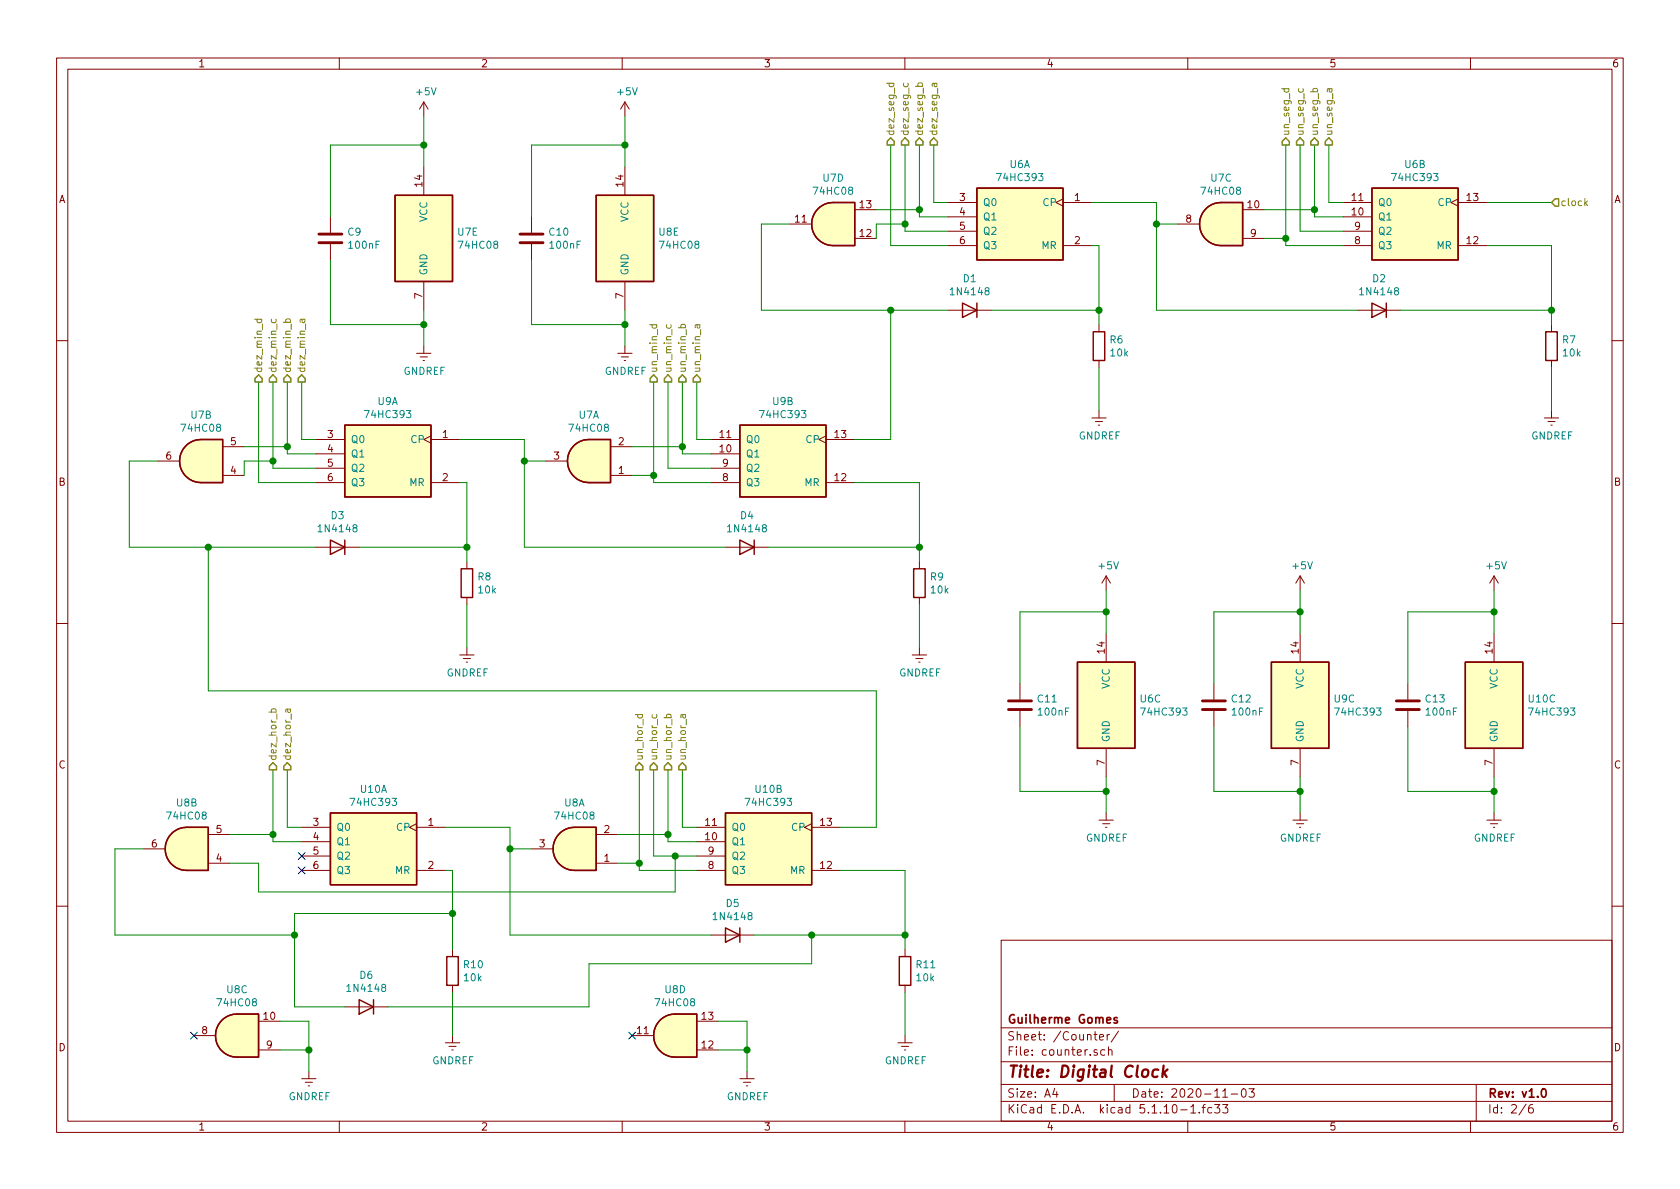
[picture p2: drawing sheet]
EESchema Schematic File Version 4
EELAYER 30 0
EELAYER END
$Descr A4 11693 8268
encoding utf-8
Sheet 2 6
Title "Digital Clock"
Date "2020-11-03"
Rev "v1.0"
Comp "Guilherme Gomes"
Comment1 ""
Comment2 ""
Comment3 ""
Comment4 ""
$EndDescr
$Comp
L 74xx:74LS393 U6
U 1 1
P 7100 1500
F 0 "U6" H 7100 1867 50  0000 C CNN
F 1 "74HC393" H 7100 1776 50  0000 C CNN
F 2 "Package_DIP:DIP-14_W7.62mm_Socket_LongPads" H 7100 1500 50  0001 C CNN
F 3 "74xx\\74LS393.pdf" H 7100 1500 50  0001 C CNN
	1    7100 1500
	-1   0    0    -1  
$EndComp
$Comp
L 74xx:74LS393 U6
U 2 1
P 9850 1500
F 0 "U6" H 9850 1867 50  0000 C CNN
F 1 "74HC393" H 9850 1776 50  0000 C CNN
F 2 "Package_DIP:DIP-14_W7.62mm_Socket_LongPads" H 9850 1500 50  0001 C CNN
F 3 "74xx\\74LS393.pdf" H 9850 1500 50  0001 C CNN
	2    9850 1500
	-1   0    0    -1  
$EndComp
$Comp
L Diode:1N4148 D2
U 1 1
P 9600 2150
F 0 "D2" H 9600 1933 50  0000 C CNN
F 1 "1N4148" H 9600 2024 50  0000 C CNN
F 2 "Diode_THT:D_DO-35_SOD27_P7.62mm_Horizontal" H 9600 1975 50  0001 C CNN
F 3 "https://assets.nexperia.com/documents/data-sheet/1N4148_1N4448.pdf" H 9600 2150 50  0001 C CNN
	1    9600 2150
	-1   0    0    1   
$EndComp
$Comp
L Device:R R7
U 1 1
P 10800 2400
F 0 "R7" H 10870 2446 50  0000 L CNN
F 1 "10k" H 10870 2355 50  0000 L CNN
F 2 "Resistor_THT:R_Axial_DIN0204_L3.6mm_D1.6mm_P7.62mm_Horizontal" V 10730 2400 50  0001 C CNN
F 3 "~" H 10800 2400 50  0001 C CNN
	1    10800 2400
	1    0    0    -1  
$EndComp
Wire Wire Line
	10800 1700 10800 2150
$Comp
L 74xx:74LS08 U7
U 1 1
P 4100 3200
F 0 "U7" H 4100 2883 50  0000 C CNN
F 1 "74HC08" H 4100 2974 50  0000 C CNN
F 2 "Package_DIP:DIP-14_W7.62mm_Socket_LongPads" H 4100 3200 50  0001 C CNN
F 3 "http://www.ti.com/lit/gpn/sn74LS08" H 4100 3200 50  0001 C CNN
	1    4100 3200
	-1   0    0    1   
$EndComp
Wire Wire Line
	9350 1500 9150 1500
Wire Wire Line
	8050 2150 9450 2150
Wire Wire Line
	8050 1400 7600 1400
Text HLabel 9150 1000 1    50   Output ~ 0
un_seg_b
Text HLabel 9050 1000 1    50   Output ~ 0
un_seg_c
Text HLabel 8950 1000 1    50   Output ~ 0
un_seg_d
Wire Wire Line
	9350 1400 9250 1400
Wire Wire Line
	9250 1400 9250 1000
Wire Wire Line
	9150 1000 9150 1450
Wire Wire Line
	9050 1600 9350 1600
Wire Wire Line
	9050 1600 9050 1000
Wire Wire Line
	8950 1000 8950 1650
Wire Wire Line
	8950 1700 9350 1700
$Comp
L 74xx:74LS08 U7
U 2 1
P 1400 3200
F 0 "U7" H 1400 2883 50  0000 C CNN
F 1 "74HC08" H 1400 2974 50  0000 C CNN
F 2 "Package_DIP:DIP-14_W7.62mm_Socket_LongPads" H 1400 3200 50  0001 C CNN
F 3 "http://www.ti.com/lit/gpn/sn74LS08" H 1400 3200 50  0001 C CNN
	2    1400 3200
	-1   0    0    1   
$EndComp
Wire Wire Line
	6600 1500 6400 1500
Text HLabel 6500 1000 1    50   Output ~ 0
dez_seg_a
Text HLabel 6400 1000 1    50   Output ~ 0
dez_seg_b
Text HLabel 6300 1000 1    50   Output ~ 0
dez_seg_c
Text HLabel 6200 1000 1    50   Output ~ 0
dez_seg_d
Wire Wire Line
	6500 1000 6500 1400
Wire Wire Line
	6500 1400 6600 1400
Wire Wire Line
	6400 1500 6400 1450
Wire Wire Line
	6300 1000 6300 1550
Wire Wire Line
	6200 1000 6200 1700
Wire Wire Line
	6200 1700 6600 1700
Wire Wire Line
	8800 1650 8950 1650
Connection ~ 8950 1650
Wire Wire Line
	8950 1650 8950 1700
Wire Wire Line
	8800 1450 9150 1450
Connection ~ 9150 1450
Wire Wire Line
	9150 1450 9150 1500
Wire Wire Line
	8050 1400 8050 1550
Wire Wire Line
	8050 1550 8200 1550
Connection ~ 8050 1550
Wire Wire Line
	8050 1550 8050 2150
Wire Wire Line
	6100 1450 6400 1450
Connection ~ 6400 1450
Wire Wire Line
	6400 1450 6400 1000
Wire Wire Line
	6300 1600 6600 1600
Wire Wire Line
	6100 1550 6100 1650
Wire Wire Line
	6100 1550 6300 1550
Connection ~ 6300 1550
Wire Wire Line
	6300 1550 6300 1600
$Comp
L power:GNDREF #PWR028
U 1 1
P 10800 2850
F 0 "#PWR028" H 10800 2600 50  0001 C CNN
F 1 "GNDREF" H 10805 2677 50  0000 C CNN
F 2 "" H 10800 2850 50  0001 C CNN
F 3 "" H 10800 2850 50  0001 C CNN
	1    10800 2850
	1    0    0    -1  
$EndComp
Wire Wire Line
	10800 2850 10800 2550
$Comp
L Device:R R6
U 1 1
P 7650 2400
F 0 "R6" H 7720 2446 50  0000 L CNN
F 1 "10k" H 7720 2355 50  0000 L CNN
F 2 "Resistor_THT:R_Axial_DIN0204_L3.6mm_D1.6mm_P7.62mm_Horizontal" V 7580 2400 50  0001 C CNN
F 3 "~" H 7650 2400 50  0001 C CNN
	1    7650 2400
	1    0    0    -1  
$EndComp
Wire Wire Line
	7600 1700 7650 1700
Wire Wire Line
	7650 1700 7650 2150
$Comp
L power:GNDREF #PWR027
U 1 1
P 7650 2850
F 0 "#PWR027" H 7650 2600 50  0001 C CNN
F 1 "GNDREF" H 7655 2677 50  0000 C CNN
F 2 "" H 7650 2850 50  0001 C CNN
F 3 "" H 7650 2850 50  0001 C CNN
	1    7650 2850
	1    0    0    -1  
$EndComp
Wire Wire Line
	7650 2850 7650 2550
Wire Wire Line
	5300 2150 5300 1550
Wire Wire Line
	5300 1550 5500 1550
Wire Wire Line
	5300 2150 6200 2150
$Comp
L Diode:1N4148 D1
U 1 1
P 6750 2150
F 0 "D1" H 6750 1933 50  0000 C CNN
F 1 "1N4148" H 6750 2024 50  0000 C CNN
F 2 "Diode_THT:D_DO-35_SOD27_P7.62mm_Horizontal" H 6750 1975 50  0001 C CNN
F 3 "https://assets.nexperia.com/documents/data-sheet/1N4148_1N4448.pdf" H 6750 2150 50  0001 C CNN
	1    6750 2150
	-1   0    0    1   
$EndComp
Wire Wire Line
	6900 2150 7650 2150
Connection ~ 7650 2150
Wire Wire Line
	7650 2150 7650 2250
Wire Wire Line
	10350 1700 10800 1700
Wire Wire Line
	9750 2150 10800 2150
Connection ~ 10800 2150
Wire Wire Line
	10800 2150 10800 2250
$Comp
L 74xx:74LS393 U9
U 1 1
P 2700 3150
F 0 "U9" H 2700 3517 50  0000 C CNN
F 1 "74HC393" H 2700 3426 50  0000 C CNN
F 2 "Package_DIP:DIP-14_W7.62mm_Socket_LongPads" H 2700 3150 50  0001 C CNN
F 3 "74xx\\74LS393.pdf" H 2700 3150 50  0001 C CNN
	1    2700 3150
	-1   0    0    -1  
$EndComp
$Comp
L 74xx:74LS393 U9
U 2 1
P 5450 3150
F 0 "U9" H 5450 3517 50  0000 C CNN
F 1 "74HC393" H 5450 3426 50  0000 C CNN
F 2 "Package_DIP:DIP-14_W7.62mm_Socket_LongPads" H 5450 3150 50  0001 C CNN
F 3 "74xx\\74LS393.pdf" H 5450 3150 50  0001 C CNN
	2    5450 3150
	-1   0    0    -1  
$EndComp
$Comp
L Diode:1N4148 D4
U 1 1
P 5200 3800
F 0 "D4" H 5200 3583 50  0000 C CNN
F 1 "1N4148" H 5200 3674 50  0000 C CNN
F 2 "Diode_THT:D_DO-35_SOD27_P7.62mm_Horizontal" H 5200 3625 50  0001 C CNN
F 3 "https://assets.nexperia.com/documents/data-sheet/1N4148_1N4448.pdf" H 5200 3800 50  0001 C CNN
	1    5200 3800
	-1   0    0    1   
$EndComp
$Comp
L Device:R R9
U 1 1
P 6400 4050
F 0 "R9" H 6470 4096 50  0000 L CNN
F 1 "10k" H 6470 4005 50  0000 L CNN
F 2 "Resistor_THT:R_Axial_DIN0204_L3.6mm_D1.6mm_P7.62mm_Horizontal" V 6330 4050 50  0001 C CNN
F 3 "~" H 6400 4050 50  0001 C CNN
	1    6400 4050
	1    0    0    -1  
$EndComp
Wire Wire Line
	6400 3350 6400 3800
Wire Wire Line
	4950 3150 4750 3150
Wire Wire Line
	3650 3800 5050 3800
Wire Wire Line
	3650 3050 3200 3050
Text HLabel 4850 2650 1    50   Output ~ 0
un_min_a
Text HLabel 4750 2650 1    50   Output ~ 0
un_min_b
Text HLabel 4650 2650 1    50   Output ~ 0
un_min_c
Text HLabel 4550 2650 1    50   Output ~ 0
un_min_d
Wire Wire Line
	4950 3050 4850 3050
Wire Wire Line
	4850 3050 4850 2650
Wire Wire Line
	4750 2650 4750 3100
Wire Wire Line
	4650 3250 4950 3250
Wire Wire Line
	4650 3250 4650 2650
Wire Wire Line
	4550 2650 4550 3300
Wire Wire Line
	4550 3350 4950 3350
Wire Wire Line
	2200 3150 2000 3150
Text HLabel 2100 2650 1    50   Output ~ 0
dez_min_a
Text HLabel 2000 2650 1    50   Output ~ 0
dez_min_b
Text HLabel 1900 2650 1    50   Output ~ 0
dez_min_c
Text HLabel 1800 2650 1    50   Output ~ 0
dez_min_d
Wire Wire Line
	2100 2650 2100 3050
Wire Wire Line
	2100 3050 2200 3050
Wire Wire Line
	2000 3150 2000 3100
Wire Wire Line
	1900 2650 1900 3200
Wire Wire Line
	1800 2650 1800 3350
Wire Wire Line
	1800 3350 2200 3350
Wire Wire Line
	4400 3300 4550 3300
Connection ~ 4550 3300
Wire Wire Line
	4550 3300 4550 3350
Wire Wire Line
	4400 3100 4750 3100
Connection ~ 4750 3100
Wire Wire Line
	4750 3100 4750 3150
Wire Wire Line
	3650 3050 3650 3200
Wire Wire Line
	3650 3200 3800 3200
Connection ~ 3650 3200
Wire Wire Line
	3650 3200 3650 3800
Wire Wire Line
	1700 3100 2000 3100
Connection ~ 2000 3100
Wire Wire Line
	2000 3100 2000 2650
Wire Wire Line
	1900 3250 2200 3250
Wire Wire Line
	1700 3200 1700 3300
Wire Wire Line
	1700 3200 1900 3200
Connection ~ 1900 3200
Wire Wire Line
	1900 3200 1900 3250
$Comp
L power:GNDREF #PWR033
U 1 1
P 6400 4500
F 0 "#PWR033" H 6400 4250 50  0001 C CNN
F 1 "GNDREF" H 6405 4327 50  0000 C CNN
F 2 "" H 6400 4500 50  0001 C CNN
F 3 "" H 6400 4500 50  0001 C CNN
	1    6400 4500
	1    0    0    -1  
$EndComp
Wire Wire Line
	6400 4500 6400 4200
$Comp
L Device:R R8
U 1 1
P 3250 4050
F 0 "R8" H 3320 4096 50  0000 L CNN
F 1 "10k" H 3320 4005 50  0000 L CNN
F 2 "Resistor_THT:R_Axial_DIN0204_L3.6mm_D1.6mm_P7.62mm_Horizontal" V 3180 4050 50  0001 C CNN
F 3 "~" H 3250 4050 50  0001 C CNN
	1    3250 4050
	1    0    0    -1  
$EndComp
Wire Wire Line
	3200 3350 3250 3350
Wire Wire Line
	3250 3350 3250 3800
$Comp
L power:GNDREF #PWR032
U 1 1
P 3250 4500
F 0 "#PWR032" H 3250 4250 50  0001 C CNN
F 1 "GNDREF" H 3255 4327 50  0000 C CNN
F 2 "" H 3250 4500 50  0001 C CNN
F 3 "" H 3250 4500 50  0001 C CNN
	1    3250 4500
	1    0    0    -1  
$EndComp
Wire Wire Line
	3250 4500 3250 4200
Wire Wire Line
	900  3800 900  3200
Wire Wire Line
	900  3200 1100 3200
Wire Wire Line
	900  3800 1450 3800
$Comp
L Diode:1N4148 D3
U 1 1
P 2350 3800
F 0 "D3" H 2350 3583 50  0000 C CNN
F 1 "1N4148" H 2350 3674 50  0000 C CNN
F 2 "Diode_THT:D_DO-35_SOD27_P7.62mm_Horizontal" H 2350 3625 50  0001 C CNN
F 3 "https://assets.nexperia.com/documents/data-sheet/1N4148_1N4448.pdf" H 2350 3800 50  0001 C CNN
	1    2350 3800
	-1   0    0    1   
$EndComp
Wire Wire Line
	2500 3800 3250 3800
Connection ~ 3250 3800
Wire Wire Line
	3250 3800 3250 3900
Wire Wire Line
	5950 3350 6400 3350
Wire Wire Line
	5350 3800 6400 3800
Connection ~ 6400 3800
Wire Wire Line
	6400 3800 6400 3900
$Comp
L 74xx:74LS393 U10
U 1 1
P 2600 5850
F 0 "U10" H 2600 6217 50  0000 C CNN
F 1 "74HC393" H 2600 6126 50  0000 C CNN
F 2 "Package_DIP:DIP-14_W7.62mm_Socket_LongPads" H 2600 5850 50  0001 C CNN
F 3 "74xx\\74LS393.pdf" H 2600 5850 50  0001 C CNN
	1    2600 5850
	-1   0    0    -1  
$EndComp
$Comp
L 74xx:74LS393 U10
U 2 1
P 5350 5850
F 0 "U10" H 5350 6217 50  0000 C CNN
F 1 "74HC393" H 5350 6126 50  0000 C CNN
F 2 "Package_DIP:DIP-14_W7.62mm_Socket_LongPads" H 5350 5850 50  0001 C CNN
F 3 "74xx\\74LS393.pdf" H 5350 5850 50  0001 C CNN
	2    5350 5850
	-1   0    0    -1  
$EndComp
$Comp
L Diode:1N4148 D5
U 1 1
P 5100 6500
F 0 "D5" H 5100 6283 50  0000 C CNN
F 1 "1N4148" H 5100 6374 50  0000 C CNN
F 2 "Diode_THT:D_DO-35_SOD27_P7.62mm_Horizontal" H 5100 6325 50  0001 C CNN
F 3 "https://assets.nexperia.com/documents/data-sheet/1N4148_1N4448.pdf" H 5100 6500 50  0001 C CNN
	1    5100 6500
	-1   0    0    1   
$EndComp
$Comp
L Device:R R11
U 1 1
P 6300 6750
F 0 "R11" H 6370 6796 50  0000 L CNN
F 1 "10k" H 6370 6705 50  0000 L CNN
F 2 "Resistor_THT:R_Axial_DIN0204_L3.6mm_D1.6mm_P7.62mm_Horizontal" V 6230 6750 50  0001 C CNN
F 3 "~" H 6300 6750 50  0001 C CNN
	1    6300 6750
	1    0    0    -1  
$EndComp
Wire Wire Line
	6300 6050 6300 6500
$Comp
L 74xx:74LS08 U8
U 1 1
P 4000 5900
F 0 "U8" H 4000 5583 50  0000 C CNN
F 1 "74HC08" H 4000 5674 50  0000 C CNN
F 2 "Package_DIP:DIP-14_W7.62mm_Socket_LongPads" H 4000 5900 50  0001 C CNN
F 3 "http://www.ti.com/lit/gpn/sn74LS08" H 4000 5900 50  0001 C CNN
	1    4000 5900
	-1   0    0    1   
$EndComp
Wire Wire Line
	4850 5850 4650 5850
Wire Wire Line
	3550 6500 4950 6500
Wire Wire Line
	3550 5750 3100 5750
Text HLabel 4750 5350 1    50   Output ~ 0
un_hor_a
Text HLabel 4650 5350 1    50   Output ~ 0
un_hor_b
Text HLabel 4550 5350 1    50   Output ~ 0
un_hor_c
Wire Wire Line
	4850 5750 4750 5750
Wire Wire Line
	4750 5750 4750 5350
Wire Wire Line
	4650 5350 4650 5800
Wire Wire Line
	4550 5950 4700 5950
Wire Wire Line
	4550 5950 4550 5350
Wire Wire Line
	4450 5350 4450 6000
Wire Wire Line
	4450 6050 4850 6050
$Comp
L 74xx:74LS08 U8
U 2 1
P 1300 5900
F 0 "U8" H 1300 5583 50  0000 C CNN
F 1 "74HC08" H 1300 5674 50  0000 C CNN
F 2 "Package_DIP:DIP-14_W7.62mm_Socket_LongPads" H 1300 5900 50  0001 C CNN
F 3 "http://www.ti.com/lit/gpn/sn74LS08" H 1300 5900 50  0001 C CNN
	2    1300 5900
	-1   0    0    1   
$EndComp
Wire Wire Line
	2100 5850 1900 5850
Text HLabel 2000 5350 1    50   Output ~ 0
dez_hor_a
Text HLabel 1900 5350 1    50   Output ~ 0
dez_hor_b
Wire Wire Line
	2000 5350 2000 5750
Wire Wire Line
	2000 5750 2100 5750
Wire Wire Line
	1900 5850 1900 5800
Wire Wire Line
	4300 6000 4450 6000
Connection ~ 4450 6000
Wire Wire Line
	4450 6000 4450 6050
Wire Wire Line
	4300 5800 4650 5800
Connection ~ 4650 5800
Wire Wire Line
	4650 5800 4650 5850
Wire Wire Line
	3550 5750 3550 5900
Wire Wire Line
	3550 5900 3700 5900
Connection ~ 3550 5900
Wire Wire Line
	3550 5900 3550 6500
Wire Wire Line
	1600 5800 1900 5800
Connection ~ 1900 5800
Wire Wire Line
	1900 5800 1900 5350
$Comp
L power:GNDREF #PWR038
U 1 1
P 6300 7200
F 0 "#PWR038" H 6300 6950 50  0001 C CNN
F 1 "GNDREF" H 6305 7027 50  0000 C CNN
F 2 "" H 6300 7200 50  0001 C CNN
F 3 "" H 6300 7200 50  0001 C CNN
	1    6300 7200
	1    0    0    -1  
$EndComp
Wire Wire Line
	6300 7200 6300 6900
$Comp
L Device:R R10
U 1 1
P 3150 6750
F 0 "R10" H 3220 6796 50  0000 L CNN
F 1 "10k" H 3220 6705 50  0000 L CNN
F 2 "Resistor_THT:R_Axial_DIN0204_L3.6mm_D1.6mm_P7.62mm_Horizontal" V 3080 6750 50  0001 C CNN
F 3 "~" H 3150 6750 50  0001 C CNN
	1    3150 6750
	1    0    0    -1  
$EndComp
Wire Wire Line
	3100 6050 3150 6050
$Comp
L power:GNDREF #PWR037
U 1 1
P 3150 7200
F 0 "#PWR037" H 3150 6950 50  0001 C CNN
F 1 "GNDREF" H 3155 7027 50  0000 C CNN
F 2 "" H 3150 7200 50  0001 C CNN
F 3 "" H 3150 7200 50  0001 C CNN
	1    3150 7200
	1    0    0    -1  
$EndComp
Wire Wire Line
	3150 7200 3150 6900
Wire Wire Line
	800  6500 800  5900
Wire Wire Line
	800  5900 1000 5900
$Comp
L Diode:1N4148 D6
U 1 1
P 2550 7000
F 0 "D6" H 2550 6783 50  0000 C CNN
F 1 "1N4148" H 2550 6874 50  0000 C CNN
F 2 "Diode_THT:D_DO-35_SOD27_P7.62mm_Horizontal" H 2550 6825 50  0001 C CNN
F 3 "https://assets.nexperia.com/documents/data-sheet/1N4148_1N4448.pdf" H 2550 7000 50  0001 C CNN
	1    2550 7000
	-1   0    0    1   
$EndComp
Wire Wire Line
	5850 6050 6300 6050
Wire Wire Line
	5250 6500 5650 6500
Connection ~ 6300 6500
Wire Wire Line
	6300 6500 6300 6600
Wire Wire Line
	6200 3050 6200 2150
Wire Wire Line
	5950 3050 6200 3050
Connection ~ 6200 2150
Wire Wire Line
	6200 2150 6600 2150
Wire Wire Line
	6100 5750 5850 5750
Wire Wire Line
	6100 5750 6100 4800
Wire Wire Line
	6100 4800 1450 4800
Wire Wire Line
	1450 4800 1450 3800
Connection ~ 1450 3800
Wire Wire Line
	1450 3800 2200 3800
Text HLabel 4450 5350 1    50   Output ~ 0
un_hor_d
Wire Wire Line
	4700 5950 4700 6200
Wire Wire Line
	4700 6200 1800 6200
Wire Wire Line
	1800 6200 1800 6000
Wire Wire Line
	1800 6000 1600 6000
Connection ~ 4700 5950
Wire Wire Line
	4700 5950 4850 5950
Wire Wire Line
	5650 6700 5650 6500
Connection ~ 5650 6500
Wire Wire Line
	5650 6500 6300 6500
Text HLabel 10800 1400 2    50   Input ~ 0
clock
Wire Wire Line
	10800 1400 10350 1400
Text HLabel 9250 1000 1    50   Output ~ 0
un_seg_a
$Comp
L 74xx:74LS08 U7
U 3 1
P 8500 1550
F 0 "U7" H 8500 1233 50  0000 C CNN
F 1 "74HC08" H 8500 1324 50  0000 C CNN
F 2 "Package_DIP:DIP-14_W7.62mm_Socket_LongPads" H 8500 1550 50  0001 C CNN
F 3 "http://www.ti.com/lit/gpn/sn74LS08" H 8500 1550 50  0001 C CNN
	3    8500 1550
	-1   0    0    1   
$EndComp
$Comp
L 74xx:74LS08 U7
U 4 1
P 5800 1550
F 0 "U7" H 5800 1233 50  0000 C CNN
F 1 "74HC08" H 5800 1324 50  0000 C CNN
F 2 "Package_DIP:DIP-14_W7.62mm_Socket_LongPads" H 5800 1550 50  0001 C CNN
F 3 "http://www.ti.com/lit/gpn/sn74LS08" H 5800 1550 50  0001 C CNN
	4    5800 1550
	-1   0    0    1   
$EndComp
$Comp
L 74xx:74LS08 U8
U 5 1
P 4350 1650
F 0 "U8" H 4580 1696 50  0000 L CNN
F 1 "74HC08" H 4580 1605 50  0000 L CNN
F 2 "Package_DIP:DIP-14_W7.62mm_Socket_LongPads" H 4350 1650 50  0001 C CNN
F 3 "http://www.ti.com/lit/gpn/sn74LS08" H 4350 1650 50  0001 C CNN
	5    4350 1650
	1    0    0    -1  
$EndComp
$Comp
L power:+5V #PWR024
U 1 1
P 4350 800
F 0 "#PWR024" H 4350 650 50  0001 C CNN
F 1 "+5V" H 4365 973 50  0000 C CNN
F 2 "" H 4350 800 50  0001 C CNN
F 3 "" H 4350 800 50  0001 C CNN
	1    4350 800 
	1    0    0    -1  
$EndComp
$Comp
L power:GNDREF #PWR026
U 1 1
P 4350 2400
F 0 "#PWR026" H 4350 2150 50  0001 C CNN
F 1 "GNDREF" H 4355 2227 50  0000 C CNN
F 2 "" H 4350 2400 50  0001 C CNN
F 3 "" H 4350 2400 50  0001 C CNN
	1    4350 2400
	1    0    0    -1  
$EndComp
Wire Wire Line
	4350 2400 4350 2250
$Comp
L Device:C C10
U 1 1
P 3700 1650
F 0 "C10" H 3815 1696 50  0000 L CNN
F 1 "100nF" H 3815 1605 50  0000 L CNN
F 2 "Capacitor_THT:C_Disc_D9.0mm_W5.0mm_P7.50mm" H 3738 1500 50  0001 C CNN
F 3 "~" H 3700 1650 50  0001 C CNN
	1    3700 1650
	1    0    0    -1  
$EndComp
Wire Wire Line
	3700 1500 3700 1000
Wire Wire Line
	3700 1000 4350 1000
Wire Wire Line
	4350 800  4350 1000
Connection ~ 4350 1000
Wire Wire Line
	4350 1000 4350 1150
Wire Wire Line
	4350 2250 3700 2250
Wire Wire Line
	3700 2250 3700 1800
Connection ~ 4350 2250
Wire Wire Line
	4350 2250 4350 2150
$Comp
L 74xx:74LS393 U10
U 3 1
P 10400 4900
F 0 "U10" H 10630 4946 50  0000 L CNN
F 1 "74HC393" H 10630 4855 50  0000 L CNN
F 2 "Package_DIP:DIP-14_W7.62mm_Socket_LongPads" H 10400 4900 50  0001 C CNN
F 3 "74xx\\74LS393.pdf" H 10400 4900 50  0001 C CNN
	3    10400 4900
	1    0    0    -1  
$EndComp
$Comp
L 74xx:74LS08 U7
U 5 1
P 2950 1650
F 0 "U7" H 3180 1696 50  0000 L CNN
F 1 "74HC08" H 3180 1605 50  0000 L CNN
F 2 "Package_DIP:DIP-14_W7.62mm_Socket_LongPads" H 2950 1650 50  0001 C CNN
F 3 "http://www.ti.com/lit/gpn/sn74LS08" H 2950 1650 50  0001 C CNN
	5    2950 1650
	1    0    0    -1  
$EndComp
$Comp
L power:+5V #PWR023
U 1 1
P 2950 800
F 0 "#PWR023" H 2950 650 50  0001 C CNN
F 1 "+5V" H 2965 973 50  0000 C CNN
F 2 "" H 2950 800 50  0001 C CNN
F 3 "" H 2950 800 50  0001 C CNN
	1    2950 800 
	1    0    0    -1  
$EndComp
$Comp
L power:GNDREF #PWR025
U 1 1
P 2950 2400
F 0 "#PWR025" H 2950 2150 50  0001 C CNN
F 1 "GNDREF" H 2955 2227 50  0000 C CNN
F 2 "" H 2950 2400 50  0001 C CNN
F 3 "" H 2950 2400 50  0001 C CNN
	1    2950 2400
	1    0    0    -1  
$EndComp
Wire Wire Line
	2950 2400 2950 2250
$Comp
L Device:C C9
U 1 1
P 2300 1650
F 0 "C9" H 2415 1696 50  0000 L CNN
F 1 "100nF" H 2415 1605 50  0000 L CNN
F 2 "Capacitor_THT:C_Disc_D9.0mm_W5.0mm_P7.50mm" H 2338 1500 50  0001 C CNN
F 3 "~" H 2300 1650 50  0001 C CNN
	1    2300 1650
	1    0    0    -1  
$EndComp
Wire Wire Line
	2300 1500 2300 1000
Wire Wire Line
	2300 1000 2950 1000
Wire Wire Line
	2950 800  2950 1000
Connection ~ 2950 1000
Wire Wire Line
	2950 1000 2950 1150
Wire Wire Line
	2950 2250 2300 2250
Wire Wire Line
	2300 2250 2300 1800
Connection ~ 2950 2250
Wire Wire Line
	2950 2250 2950 2150
$Comp
L power:GNDREF #PWR036
U 1 1
P 10400 5650
F 0 "#PWR036" H 10400 5400 50  0001 C CNN
F 1 "GNDREF" H 10405 5477 50  0000 C CNN
F 2 "" H 10400 5650 50  0001 C CNN
F 3 "" H 10400 5650 50  0001 C CNN
	1    10400 5650
	1    0    0    -1  
$EndComp
Wire Wire Line
	10400 5650 10400 5500
$Comp
L power:+5V #PWR031
U 1 1
P 10400 4100
F 0 "#PWR031" H 10400 3950 50  0001 C CNN
F 1 "+5V" H 10415 4273 50  0000 C CNN
F 2 "" H 10400 4100 50  0001 C CNN
F 3 "" H 10400 4100 50  0001 C CNN
	1    10400 4100
	1    0    0    -1  
$EndComp
Wire Wire Line
	10400 4100 10400 4250
$Comp
L Device:C C13
U 1 1
P 9800 4900
F 0 "C13" H 9915 4946 50  0000 L CNN
F 1 "100nF" H 9915 4855 50  0000 L CNN
F 2 "Capacitor_THT:C_Disc_D9.0mm_W5.0mm_P7.50mm" H 9838 4750 50  0001 C CNN
F 3 "~" H 9800 4900 50  0001 C CNN
	1    9800 4900
	1    0    0    -1  
$EndComp
Wire Wire Line
	9800 4750 9800 4250
Wire Wire Line
	9800 4250 10400 4250
Connection ~ 10400 4250
Wire Wire Line
	10400 4250 10400 4400
Wire Wire Line
	10400 5500 9800 5500
Wire Wire Line
	9800 5500 9800 5050
Connection ~ 10400 5500
Wire Wire Line
	10400 5500 10400 5400
$Comp
L 74xx:74LS393 U9
U 3 1
P 9050 4900
F 0 "U9" H 9280 4946 50  0000 L CNN
F 1 "74HC393" H 9280 4855 50  0000 L CNN
F 2 "Package_DIP:DIP-14_W7.62mm_Socket_LongPads" H 9050 4900 50  0001 C CNN
F 3 "74xx\\74LS393.pdf" H 9050 4900 50  0001 C CNN
	3    9050 4900
	1    0    0    -1  
$EndComp
$Comp
L power:GNDREF #PWR035
U 1 1
P 9050 5650
F 0 "#PWR035" H 9050 5400 50  0001 C CNN
F 1 "GNDREF" H 9055 5477 50  0000 C CNN
F 2 "" H 9050 5650 50  0001 C CNN
F 3 "" H 9050 5650 50  0001 C CNN
	1    9050 5650
	1    0    0    -1  
$EndComp
Wire Wire Line
	9050 5650 9050 5500
$Comp
L power:+5V #PWR030
U 1 1
P 9050 4100
F 0 "#PWR030" H 9050 3950 50  0001 C CNN
F 1 "+5V" H 9065 4273 50  0000 C CNN
F 2 "" H 9050 4100 50  0001 C CNN
F 3 "" H 9050 4100 50  0001 C CNN
	1    9050 4100
	1    0    0    -1  
$EndComp
Wire Wire Line
	9050 4100 9050 4250
$Comp
L Device:C C12
U 1 1
P 8450 4900
F 0 "C12" H 8565 4946 50  0000 L CNN
F 1 "100nF" H 8565 4855 50  0000 L CNN
F 2 "Capacitor_THT:C_Disc_D9.0mm_W5.0mm_P7.50mm" H 8488 4750 50  0001 C CNN
F 3 "~" H 8450 4900 50  0001 C CNN
	1    8450 4900
	1    0    0    -1  
$EndComp
Wire Wire Line
	8450 4750 8450 4250
Wire Wire Line
	8450 4250 9050 4250
Connection ~ 9050 4250
Wire Wire Line
	9050 4250 9050 4400
Wire Wire Line
	9050 5500 8450 5500
Wire Wire Line
	8450 5500 8450 5050
Connection ~ 9050 5500
Wire Wire Line
	9050 5500 9050 5400
$Comp
L 74xx:74LS393 U6
U 3 1
P 7700 4900
F 0 "U6" H 7930 4946 50  0000 L CNN
F 1 "74HC393" H 7930 4855 50  0000 L CNN
F 2 "Package_DIP:DIP-14_W7.62mm_Socket_LongPads" H 7700 4900 50  0001 C CNN
F 3 "74xx\\74LS393.pdf" H 7700 4900 50  0001 C CNN
	3    7700 4900
	1    0    0    -1  
$EndComp
$Comp
L power:GNDREF #PWR034
U 1 1
P 7700 5650
F 0 "#PWR034" H 7700 5400 50  0001 C CNN
F 1 "GNDREF" H 7705 5477 50  0000 C CNN
F 2 "" H 7700 5650 50  0001 C CNN
F 3 "" H 7700 5650 50  0001 C CNN
	1    7700 5650
	1    0    0    -1  
$EndComp
Wire Wire Line
	7700 5650 7700 5500
$Comp
L power:+5V #PWR029
U 1 1
P 7700 4100
F 0 "#PWR029" H 7700 3950 50  0001 C CNN
F 1 "+5V" H 7715 4273 50  0000 C CNN
F 2 "" H 7700 4100 50  0001 C CNN
F 3 "" H 7700 4100 50  0001 C CNN
	1    7700 4100
	1    0    0    -1  
$EndComp
Wire Wire Line
	7700 4100 7700 4250
$Comp
L Device:C C11
U 1 1
P 7100 4900
F 0 "C11" H 7215 4946 50  0000 L CNN
F 1 "100nF" H 7215 4855 50  0000 L CNN
F 2 "Capacitor_THT:C_Disc_D9.0mm_W5.0mm_P7.50mm" H 7138 4750 50  0001 C CNN
F 3 "~" H 7100 4900 50  0001 C CNN
	1    7100 4900
	1    0    0    -1  
$EndComp
Wire Wire Line
	7100 4750 7100 4250
Wire Wire Line
	7100 4250 7700 4250
Connection ~ 7700 4250
Wire Wire Line
	7700 4250 7700 4400
Wire Wire Line
	7700 5500 7100 5500
Wire Wire Line
	7100 5500 7100 5050
Connection ~ 7700 5500
Wire Wire Line
	7700 5500 7700 5400
$Comp
L 74xx:74LS08 U8
U 3 1
P 1650 7200
F 0 "U8" H 1650 6883 50  0000 C CNN
F 1 "74HC08" H 1650 6974 50  0000 C CNN
F 2 "Package_DIP:DIP-14_W7.62mm_Socket_LongPads" H 1650 7200 50  0001 C CNN
F 3 "http://www.ti.com/lit/gpn/sn74LS08" H 1650 7200 50  0001 C CNN
	3    1650 7200
	-1   0    0    1   
$EndComp
$Comp
L 74xx:74LS08 U8
U 4 1
P 4700 7200
F 0 "U8" H 4700 6883 50  0000 C CNN
F 1 "74HC08" H 4700 6974 50  0000 C CNN
F 2 "Package_DIP:DIP-14_W7.62mm_Socket_LongPads" H 4700 7200 50  0001 C CNN
F 3 "http://www.ti.com/lit/gpn/sn74LS08" H 4700 7200 50  0001 C CNN
	4    4700 7200
	-1   0    0    1   
$EndComp
$Comp
L power:GNDREF #PWR039
U 1 1
P 2150 7450
F 0 "#PWR039" H 2150 7200 50  0001 C CNN
F 1 "GNDREF" H 2155 7277 50  0000 C CNN
F 2 "" H 2150 7450 50  0001 C CNN
F 3 "" H 2150 7450 50  0001 C CNN
	1    2150 7450
	1    0    0    -1  
$EndComp
Wire Wire Line
	1950 7100 2150 7100
Wire Wire Line
	2150 7100 2150 7300
Wire Wire Line
	1950 7300 2150 7300
Connection ~ 2150 7300
Wire Wire Line
	2150 7300 2150 7450
$Comp
L power:GNDREF #PWR040
U 1 1
P 5200 7450
F 0 "#PWR040" H 5200 7200 50  0001 C CNN
F 1 "GNDREF" H 5205 7277 50  0000 C CNN
F 2 "" H 5200 7450 50  0001 C CNN
F 3 "" H 5200 7450 50  0001 C CNN
	1    5200 7450
	1    0    0    -1  
$EndComp
Wire Wire Line
	5000 7100 5200 7100
Wire Wire Line
	5200 7100 5200 7300
Wire Wire Line
	5000 7300 5200 7300
Connection ~ 5200 7300
Wire Wire Line
	5200 7300 5200 7450
NoConn ~ 2100 5950
NoConn ~ 2100 6050
NoConn ~ 1350 7200
NoConn ~ 4400 7200
Wire Wire Line
	3150 6050 3150 6350
Wire Wire Line
	2400 7000 2050 7000
Wire Wire Line
	2050 7000 2050 6500
Wire Wire Line
	2050 6500 800  6500
Wire Wire Line
	2700 7000 4100 7000
Wire Wire Line
	4100 7000 4100 6700
Wire Wire Line
	4100 6700 5650 6700
Wire Wire Line
	3150 6350 2050 6350
Wire Wire Line
	2050 6350 2050 6500
Connection ~ 3150 6350
Wire Wire Line
	3150 6350 3150 6600
Connection ~ 2050 6500
$EndSCHEMATC
